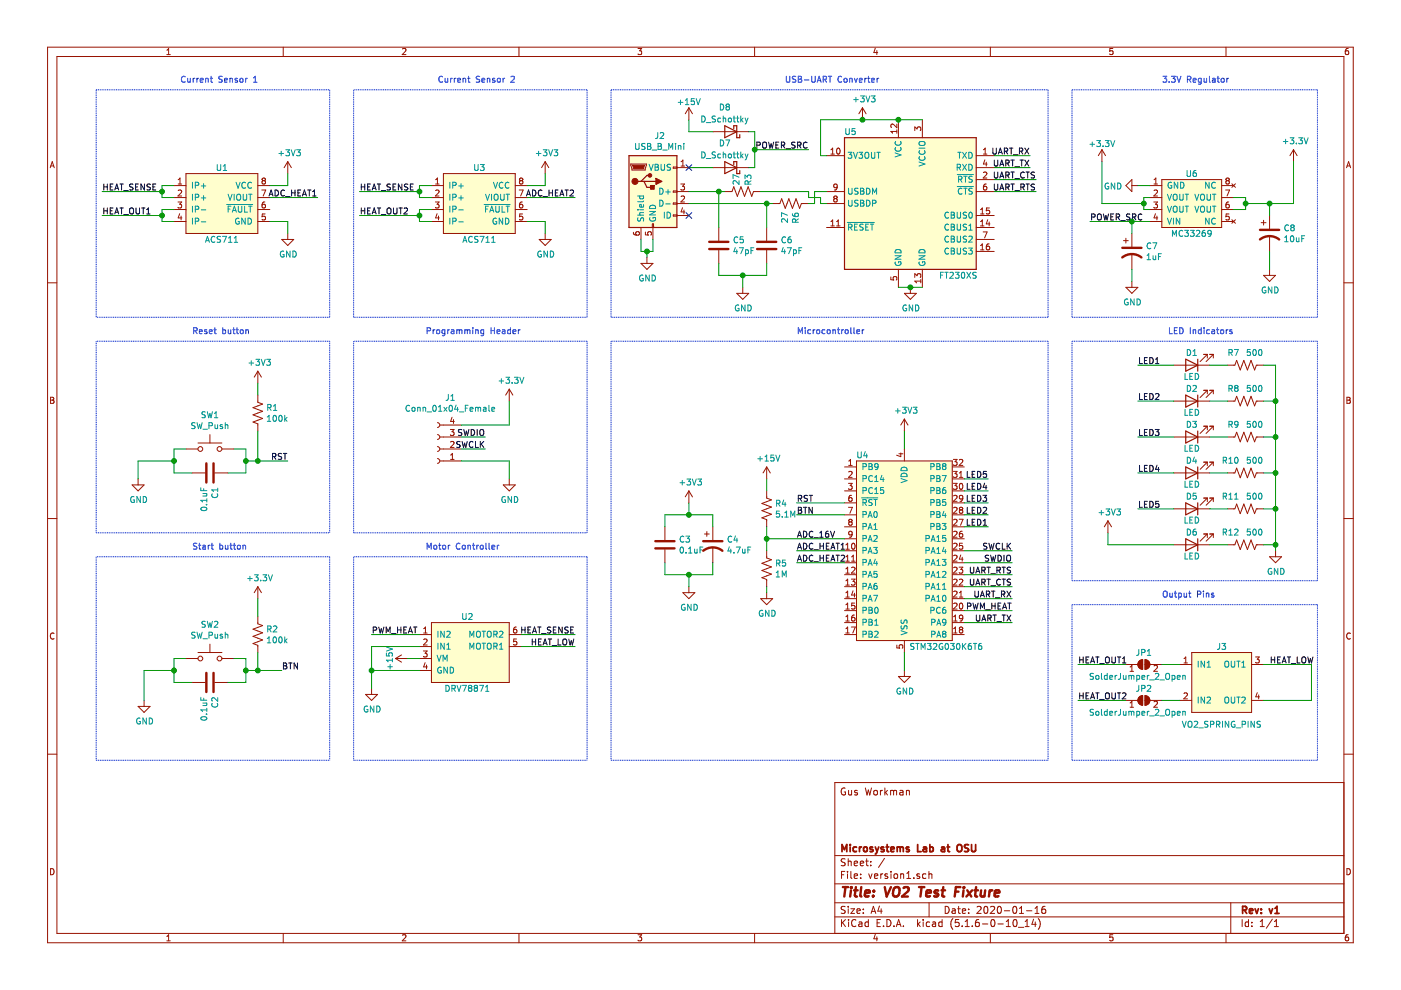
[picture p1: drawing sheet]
EESchema Schematic File Version 4
EELAYER 30 0
EELAYER END
$Descr A4 11693 8268
encoding utf-8
Sheet 1 1
Title "VO2 Test Fixture"
Date "2020-01-16"
Rev "v1"
Comp "Microsystems Lab at OSU"
Comment1 ""
Comment2 ""
Comment3 ""
Comment4 "Gus Workman"
$EndDescr
$Comp
L vo2_test_fixture:STM32G030K6T6 U4
U 1 1
P 7550 4600
F 0 "U4" H 7200 5400 50  0000 C CNN
F 1 "STM32G030K6T6" H 7900 3800 50  0000 C CNN
F 2 "Package_QFP:LQFP-32_7x7mm_P0.8mm" H 7550 4950 50  0001 C CNN
F 3 "" H 7550 4950 50  0001 C CNN
	1    7550 4600
	1    0    0    -1  
$EndComp
$Comp
L Device:C C3
U 1 1
P 5550 4550
F 0 "C3" H 5665 4596 50  0000 L CNN
F 1 "0.1uF" H 5665 4505 50  0000 L CNN
F 2 "Capacitor_SMD:C_0603_1608Metric_Pad1.05x0.95mm_HandSolder" H 5588 4400 50  0001 C CNN
F 3 "~" H 5550 4550 50  0001 C CNN
	1    5550 4550
	1    0    0    -1  
$EndComp
$Comp
L Device:CP1 C4
U 1 1
P 5950 4550
F 0 "C4" H 6065 4596 50  0000 L CNN
F 1 "4.7uF" H 6065 4505 50  0000 L CNN
F 2 "Capacitor_SMD:C_1206_3216Metric_Pad1.42x1.75mm_HandSolder" H 5950 4550 50  0001 C CNN
F 3 "~" H 5950 4550 50  0001 C CNN
	1    5950 4550
	1    0    0    -1  
$EndComp
Wire Wire Line
	5550 4400 5550 4300
Wire Wire Line
	5550 4800 5550 4700
$Comp
L power:+3V3 #PWR014
U 1 1
P 5750 4200
F 0 "#PWR014" H 5750 4050 50  0001 C CNN
F 1 "+3V3" H 5765 4373 50  0000 C CNN
F 2 "" H 5750 4200 50  0001 C CNN
F 3 "" H 5750 4200 50  0001 C CNN
	1    5750 4200
	1    0    0    -1  
$EndComp
$Comp
L power:GND #PWR015
U 1 1
P 5750 4900
F 0 "#PWR015" H 5750 4650 50  0001 C CNN
F 1 "GND" H 5755 4727 50  0000 C CNN
F 2 "" H 5750 4900 50  0001 C CNN
F 3 "" H 5750 4900 50  0001 C CNN
	1    5750 4900
	1    0    0    -1  
$EndComp
Wire Wire Line
	5550 4300 5750 4300
Wire Wire Line
	5950 4300 5950 4400
Wire Wire Line
	5950 4700 5950 4800
Wire Wire Line
	5750 4200 5750 4300
Connection ~ 5750 4300
Wire Wire Line
	5750 4300 5950 4300
Wire Wire Line
	5950 4800 5750 4800
Wire Wire Line
	5750 4900 5750 4800
Connection ~ 5750 4800
Wire Wire Line
	5750 4800 5550 4800
$Comp
L power:+3V3 #PWR020
U 1 1
P 7550 3600
F 0 "#PWR020" H 7550 3450 50  0001 C CNN
F 1 "+3V3" H 7565 3773 50  0000 C CNN
F 2 "" H 7550 3600 50  0001 C CNN
F 3 "" H 7550 3600 50  0001 C CNN
	1    7550 3600
	1    0    0    -1  
$EndComp
$Comp
L power:GND #PWR021
U 1 1
P 7550 5600
F 0 "#PWR021" H 7550 5350 50  0001 C CNN
F 1 "GND" H 7555 5427 50  0000 C CNN
F 2 "" H 7550 5600 50  0001 C CNN
F 3 "" H 7550 5600 50  0001 C CNN
	1    7550 5600
	1    0    0    -1  
$EndComp
Wire Wire Line
	7550 5450 7550 5600
Wire Wire Line
	7550 3600 7550 3750
Text Notes 9700 700  0    50   ~ 0
3.3V Regulator
Wire Notes Line
	8950 750  8950 2650
Wire Notes Line
	2950 750  2950 2650
Wire Notes Line
	2950 2650 4900 2650
Wire Notes Line
	4900 2650 4900 750 
Wire Notes Line
	4900 750  2950 750 
$Comp
L Switch:SW_Push SW1
U 1 1
P 1750 3750
F 0 "SW1" H 1750 4035 50  0000 C CNN
F 1 "SW_Push" H 1750 3944 50  0000 C CNN
F 2 "Button_Switch_THT:SW_PUSH_6mm" H 1750 3950 50  0001 C CNN
F 3 "~" H 1750 3950 50  0001 C CNN
	1    1750 3750
	1    0    0    -1  
$EndComp
$Comp
L Device:R_US R1
U 1 1
P 2150 3450
F 0 "R1" H 2218 3496 50  0000 L CNN
F 1 "100k" H 2218 3405 50  0000 L CNN
F 2 "Resistor_SMD:R_0603_1608Metric_Pad1.05x0.95mm_HandSolder" V 2190 3440 50  0001 C CNN
F 3 "~" H 2150 3450 50  0001 C CNN
	1    2150 3450
	1    0    0    -1  
$EndComp
$Comp
L power:GND #PWR01
U 1 1
P 1150 4000
F 0 "#PWR01" H 1150 3750 50  0001 C CNN
F 1 "GND" H 1155 3827 50  0000 C CNN
F 2 "" H 1150 4000 50  0001 C CNN
F 3 "" H 1150 4000 50  0001 C CNN
	1    1150 4000
	1    0    0    -1  
$EndComp
Wire Wire Line
	1150 4000 1150 3850
Text Label 6650 4200 0    50   ~ 0
RST
Wire Notes Line
	800  4450 2750 4450
Wire Notes Line
	2750 2850 800  2850
Text Notes 1600 2800 0    50   ~ 0
Reset button
$Comp
L Device:C C1
U 1 1
P 1750 3950
F 0 "C1" H 1865 3996 50  0000 L CNN
F 1 "0.1uF" H 1865 3905 50  0000 L CNN
F 2 "Capacitor_SMD:C_0603_1608Metric_Pad1.05x0.95mm_HandSolder" H 1788 3800 50  0001 C CNN
F 3 "~" H 1750 3950 50  0001 C CNN
	1    1750 3950
	0    1    1    0   
$EndComp
Text Label 2400 3850 2    50   ~ 0
RST
Wire Notes Line
	2950 2850 2950 4450
Wire Notes Line
	2950 4450 4900 4450
Wire Notes Line
	4900 4450 4900 2850
Wire Notes Line
	4900 2850 2950 2850
Wire Notes Line
	800  2850 800  4450
Wire Notes Line
	2750 2850 2750 4450
$Comp
L Switch:SW_Push SW2
U 1 1
P 1750 5500
F 0 "SW2" H 1750 5785 50  0000 C CNN
F 1 "SW_Push" H 1750 5694 50  0000 C CNN
F 2 "Button_Switch_THT:SW_PUSH_6mm" H 1750 5700 50  0001 C CNN
F 3 "~" H 1750 5700 50  0001 C CNN
	1    1750 5500
	1    0    0    -1  
$EndComp
$Comp
L Device:R_US R2
U 1 1
P 2150 5300
F 0 "R2" H 2218 5346 50  0000 L CNN
F 1 "100k" H 2218 5255 50  0000 L CNN
F 2 "Resistor_SMD:R_0603_1608Metric_Pad1.05x0.95mm_HandSolder" V 2190 5290 50  0001 C CNN
F 3 "~" H 2150 5300 50  0001 C CNN
	1    2150 5300
	1    0    0    -1  
$EndComp
$Comp
L power:+3.3V #PWR04
U 1 1
P 2150 5000
F 0 "#PWR04" H 2150 4850 50  0001 C CNN
F 1 "+3.3V" H 2165 5173 50  0000 C CNN
F 2 "" H 2150 5000 50  0001 C CNN
F 3 "" H 2150 5000 50  0001 C CNN
	1    2150 5000
	1    0    0    -1  
$EndComp
$Comp
L power:GND #PWR02
U 1 1
P 1200 5850
F 0 "#PWR02" H 1200 5600 50  0001 C CNN
F 1 "GND" H 1205 5677 50  0000 C CNN
F 2 "" H 1200 5850 50  0001 C CNN
F 3 "" H 1200 5850 50  0001 C CNN
	1    1200 5850
	1    0    0    -1  
$EndComp
Wire Notes Line
	2750 4650 800  4650
Text Notes 1600 4600 0    50   ~ 0
Start button
$Comp
L Device:C C2
U 1 1
P 1750 5700
F 0 "C2" H 1865 5746 50  0000 L CNN
F 1 "0.1uF" H 1865 5655 50  0000 L CNN
F 2 "Capacitor_SMD:C_0603_1608Metric_Pad1.05x0.95mm_HandSolder" H 1788 5550 50  0001 C CNN
F 3 "~" H 1750 5700 50  0001 C CNN
	1    1750 5700
	0    1    1    0   
$EndComp
Text Label 2350 5600 0    50   ~ 0
BTN
Text Label 6650 4300 0    50   ~ 0
BTN
Text Label 8450 5000 2    50   ~ 0
UART_RX
Text Label 8450 5200 2    50   ~ 0
UART_TX
Text Label 8450 5100 2    50   ~ 0
PWM_HEAT
$Comp
L Interface_USB:FT230XS U5
U 1 1
P 7600 1700
F 0 "U5" H 7100 2300 50  0000 C CNN
F 1 "FT230XS" H 8000 1100 50  0000 C CNN
F 2 "Package_SO:SSOP-16_3.9x4.9mm_P0.635mm" H 8600 1100 50  0001 C CNN
F 3 "https://www.ftdichip.com/Support/Documents/DataSheets/ICs/DS_FT230X.pdf" H 7600 1700 50  0001 C CNN
	1    7600 1700
	1    0    0    -1  
$EndComp
Text Label 8600 1300 2    50   ~ 0
UART_RX
Text Label 8600 1400 2    50   ~ 0
UART_TX
Wire Wire Line
	8300 1400 8600 1400
Wire Wire Line
	8300 1300 8600 1300
$Comp
L Connector:USB_B_Mini J2
U 1 1
P 5450 1600
F 0 "J2" H 5507 2067 50  0000 C CNN
F 1 "USB_B_Mini" H 5507 1976 50  0000 C CNN
F 2 "Connector_USB:USB_Mini-B_Wuerth_65100516121_Horizontal" H 5600 1550 50  0001 C CNN
F 3 "~" H 5600 1550 50  0001 C CNN
	1    5450 1600
	1    0    0    -1  
$EndComp
$Comp
L power:GND #PWR022
U 1 1
P 7600 2400
F 0 "#PWR022" H 7600 2150 50  0001 C CNN
F 1 "GND" H 7605 2227 50  0000 C CNN
F 2 "" H 7600 2400 50  0001 C CNN
F 3 "" H 7600 2400 50  0001 C CNN
	1    7600 2400
	1    0    0    -1  
$EndComp
$Comp
L power:GND #PWR013
U 1 1
P 5400 2150
F 0 "#PWR013" H 5400 1900 50  0001 C CNN
F 1 "GND" H 5405 1977 50  0000 C CNN
F 2 "" H 5400 2150 50  0001 C CNN
F 3 "" H 5400 2150 50  0001 C CNN
	1    5400 2150
	1    0    0    -1  
$EndComp
Wire Wire Line
	5350 2000 5350 2100
Wire Wire Line
	5350 2100 5400 2100
Wire Wire Line
	5400 2100 5400 2150
Wire Wire Line
	5450 2000 5450 2100
Wire Wire Line
	5450 2100 5400 2100
Connection ~ 5400 2100
NoConn ~ 5750 1400
NoConn ~ 5750 1800
$Comp
L Device:R_US R3
U 1 1
P 6200 1600
F 0 "R3" H 6050 1650 50  0000 L CNN
F 1 "27" H 6050 1550 50  0000 L CNN
F 2 "Resistor_SMD:R_0603_1608Metric_Pad1.05x0.95mm_HandSolder" V 6240 1590 50  0001 C CNN
F 3 "~" H 6200 1600 50  0001 C CNN
	1    6200 1600
	0    1    1    0   
$EndComp
$Comp
L Device:R_US R6
U 1 1
P 6600 1700
F 0 "R6" H 6668 1746 50  0000 L CNN
F 1 "27" H 6668 1655 50  0000 L CNN
F 2 "Resistor_SMD:R_0603_1608Metric_Pad1.05x0.95mm_HandSolder" V 6640 1690 50  0001 C CNN
F 3 "~" H 6600 1700 50  0001 C CNN
	1    6600 1700
	0    1    1    0   
$EndComp
Wire Wire Line
	6000 2200 6000 2300
Wire Wire Line
	6000 2300 6200 2300
Wire Wire Line
	6400 2300 6400 2200
Wire Wire Line
	5750 1600 6000 1600
Connection ~ 6000 1600
Wire Wire Line
	6000 1600 6050 1600
Wire Wire Line
	6400 1700 6450 1700
Wire Wire Line
	6400 1700 5750 1700
Connection ~ 6400 1700
Wire Wire Line
	6750 1700 6800 1700
Wire Wire Line
	6800 1700 6800 1600
Wire Wire Line
	6800 1600 6900 1600
Wire Wire Line
	6850 1650 6850 1700
Wire Wire Line
	6850 1700 6900 1700
Wire Wire Line
	6750 1600 6750 1650
Wire Wire Line
	6750 1650 6850 1650
Wire Wire Line
	6350 1600 6750 1600
Wire Wire Line
	6200 2300 6200 2400
Connection ~ 6200 2300
Wire Wire Line
	6200 2300 6400 2300
$Comp
L power:GND #PWR016
U 1 1
P 6200 2400
F 0 "#PWR016" H 6200 2150 50  0001 C CNN
F 1 "GND" H 6205 2227 50  0000 C CNN
F 2 "" H 6200 2400 50  0001 C CNN
F 3 "" H 6200 2400 50  0001 C CNN
	1    6200 2400
	1    0    0    -1  
$EndComp
$Comp
L power:+3V3 #PWR019
U 1 1
P 7200 1000
F 0 "#PWR019" H 7200 850 50  0001 C CNN
F 1 "+3V3" H 7215 1173 50  0000 C CNN
F 2 "" H 7200 1000 50  0001 C CNN
F 3 "" H 7200 1000 50  0001 C CNN
	1    7200 1000
	1    0    0    -1  
$EndComp
Wire Notes Line
	5100 750  8750 750 
Wire Notes Line
	8750 750  8750 2650
Wire Notes Line
	8750 2650 5100 2650
Wire Notes Line
	5100 2650 5100 750 
Wire Wire Line
	7700 1000 7500 1000
Wire Wire Line
	7500 1000 7200 1000
Wire Wire Line
	6850 1000 6850 1300
Connection ~ 7500 1000
Wire Wire Line
	6850 1300 6900 1300
Connection ~ 7200 1000
Wire Wire Line
	7200 1000 6850 1000
Wire Wire Line
	7500 2400 7600 2400
Wire Wire Line
	7600 2400 7700 2400
Connection ~ 7600 2400
Text Notes 6550 700  0    50   ~ 0
USB-UART Converter
Text Notes 3550 4600 0    50   ~ 0
Motor Controller
Wire Wire Line
	1450 1550 1350 1550
Wire Wire Line
	1350 1650 1450 1650
Wire Wire Line
	1450 1750 1350 1750
Wire Wire Line
	1350 1850 1450 1850
Text Label 850  1600 0    50   ~ 0
HEAT_SENSE
Text Label 850  1800 0    50   ~ 0
HEAT_OUT1
Text Label 2650 1650 2    50   ~ 0
ADC_HEAT1
Wire Wire Line
	8050 5100 8450 5100
Wire Wire Line
	8050 5200 8450 5200
Wire Wire Line
	8050 5000 8450 5000
Wire Notes Line
	8750 2850 5100 2850
Text Notes 6650 2800 0    50   ~ 0
Microcontroller
$Comp
L Device:R_US R5
U 1 1
P 6400 4750
F 0 "R5" H 6468 4796 50  0000 L CNN
F 1 "1M" H 6468 4705 50  0000 L CNN
F 2 "Resistor_SMD:R_0603_1608Metric_Pad1.05x0.95mm_HandSolder" V 6440 4740 50  0001 C CNN
F 3 "~" H 6400 4750 50  0001 C CNN
	1    6400 4750
	1    0    0    -1  
$EndComp
$Comp
L Device:R_US R4
U 1 1
P 6400 4250
F 0 "R4" H 6468 4296 50  0000 L CNN
F 1 "5.1M" H 6468 4205 50  0000 L CNN
F 2 "Resistor_SMD:R_0603_1608Metric_Pad1.05x0.95mm_HandSolder" V 6440 4240 50  0001 C CNN
F 3 "~" H 6400 4250 50  0001 C CNN
	1    6400 4250
	1    0    0    -1  
$EndComp
Wire Wire Line
	6400 4950 6400 4900
Wire Wire Line
	6400 4000 6400 4100
Text Label 6650 4500 0    50   ~ 0
ADC_16V
Text Label 6650 4600 0    50   ~ 0
ADC_HEAT1
Text Notes 3550 2800 0    50   ~ 0
Programming Header
Wire Notes Line
	800  750  800  2650
$Comp
L Device:R_US R7
U 1 1
P 10400 3050
F 0 "R7" V 10500 3100 50  0000 L CNN
F 1 "500" V 10500 2900 50  0000 L CNN
F 2 "Resistor_SMD:R_0603_1608Metric_Pad1.05x0.95mm_HandSolder" V 10440 3040 50  0001 C CNN
F 3 "~" H 10400 3050 50  0001 C CNN
	1    10400 3050
	0    -1   -1   0   
$EndComp
$Comp
L Device:R_US R11
U 1 1
P 10400 4250
F 0 "R11" V 10500 4300 50  0000 L CNN
F 1 "500" V 10500 4100 50  0000 L CNN
F 2 "Resistor_SMD:R_0603_1608Metric_Pad1.05x0.95mm_HandSolder" V 10440 4240 50  0001 C CNN
F 3 "~" H 10400 4250 50  0001 C CNN
	1    10400 4250
	0    -1   -1   0   
$EndComp
$Comp
L Device:R_US R8
U 1 1
P 10400 3350
F 0 "R8" V 10500 3400 50  0000 L CNN
F 1 "500" V 10500 3200 50  0000 L CNN
F 2 "Resistor_SMD:R_0603_1608Metric_Pad1.05x0.95mm_HandSolder" V 10440 3340 50  0001 C CNN
F 3 "~" H 10400 3350 50  0001 C CNN
	1    10400 3350
	0    -1   -1   0   
$EndComp
$Comp
L Device:R_US R9
U 1 1
P 10400 3650
F 0 "R9" V 10500 3700 50  0000 L CNN
F 1 "500" V 10500 3500 50  0000 L CNN
F 2 "Resistor_SMD:R_0603_1608Metric_Pad1.05x0.95mm_HandSolder" V 10440 3640 50  0001 C CNN
F 3 "~" H 10400 3650 50  0001 C CNN
	1    10400 3650
	0    -1   -1   0   
$EndComp
$Comp
L Device:R_US R10
U 1 1
P 10400 3950
F 0 "R10" V 10500 4000 50  0000 L CNN
F 1 "500" V 10500 3800 50  0000 L CNN
F 2 "Resistor_SMD:R_0603_1608Metric_Pad1.05x0.95mm_HandSolder" V 10440 3940 50  0001 C CNN
F 3 "~" H 10400 3950 50  0001 C CNN
	1    10400 3950
	0    -1   -1   0   
$EndComp
$Comp
L Device:LED D5
U 1 1
P 9950 4250
F 0 "D5" H 9950 4150 50  0000 C CNN
F 1 "LED" H 9950 4350 50  0000 C CNN
F 2 "LED_SMD:LED_0603_1608Metric_Pad1.05x0.95mm_HandSolder" H 9950 4250 50  0001 C CNN
F 3 "~" H 9950 4250 50  0001 C CNN
	1    9950 4250
	-1   0    0    1   
$EndComp
$Comp
L Device:LED D4
U 1 1
P 9950 3950
F 0 "D4" H 9950 3850 50  0000 C CNN
F 1 "LED" H 9950 4050 50  0000 C CNN
F 2 "LED_SMD:LED_0603_1608Metric_Pad1.05x0.95mm_HandSolder" H 9950 3950 50  0001 C CNN
F 3 "~" H 9950 3950 50  0001 C CNN
	1    9950 3950
	-1   0    0    1   
$EndComp
$Comp
L Device:LED D3
U 1 1
P 9950 3650
F 0 "D3" H 9950 3550 50  0000 C CNN
F 1 "LED" H 9950 3750 50  0000 C CNN
F 2 "LED_SMD:LED_0603_1608Metric_Pad1.05x0.95mm_HandSolder" H 9950 3650 50  0001 C CNN
F 3 "~" H 9950 3650 50  0001 C CNN
	1    9950 3650
	-1   0    0    1   
$EndComp
$Comp
L Device:LED D2
U 1 1
P 9950 3350
F 0 "D2" H 9950 3250 50  0000 C CNN
F 1 "LED" H 9950 3450 50  0000 C CNN
F 2 "LED_SMD:LED_0603_1608Metric_Pad1.05x0.95mm_HandSolder" H 9950 3350 50  0001 C CNN
F 3 "~" H 9950 3350 50  0001 C CNN
	1    9950 3350
	-1   0    0    1   
$EndComp
$Comp
L Device:LED D1
U 1 1
P 9950 3050
F 0 "D1" H 9950 2950 50  0000 C CNN
F 1 "LED" H 9950 3150 50  0000 C CNN
F 2 "LED_SMD:LED_0603_1608Metric_Pad1.05x0.95mm_HandSolder" H 9950 3050 50  0001 C CNN
F 3 "~" H 9950 3050 50  0001 C CNN
	1    9950 3050
	-1   0    0    1   
$EndComp
Wire Wire Line
	10100 3050 10250 3050
Wire Wire Line
	10250 3350 10100 3350
Wire Wire Line
	10100 3650 10250 3650
Wire Wire Line
	10250 3950 10100 3950
Wire Wire Line
	10100 4250 10250 4250
Wire Wire Line
	10550 3050 10650 3050
Wire Wire Line
	10650 3350 10550 3350
Wire Wire Line
	10650 3650 10550 3650
Wire Wire Line
	10650 3950 10550 3950
Wire Wire Line
	10650 4250 10550 4250
Text Label 9500 3050 0    50   ~ 0
LED1
Text Label 9500 3350 0    50   ~ 0
LED2
Text Label 9500 3650 0    50   ~ 0
LED3
Text Label 9500 3950 0    50   ~ 0
LED4
Text Label 9500 4250 0    50   ~ 0
LED5
Wire Wire Line
	10550 4550 10650 4550
Wire Wire Line
	10100 4550 10250 4550
$Comp
L Device:LED D6
U 1 1
P 9950 4550
F 0 "D6" H 9950 4450 50  0000 C CNN
F 1 "LED" H 9950 4650 50  0000 C CNN
F 2 "LED_SMD:LED_0603_1608Metric_Pad1.05x0.95mm_HandSolder" H 9950 4550 50  0001 C CNN
F 3 "~" H 9950 4550 50  0001 C CNN
	1    9950 4550
	-1   0    0    1   
$EndComp
$Comp
L Device:R_US R12
U 1 1
P 10400 4550
F 0 "R12" V 10500 4600 50  0000 L CNN
F 1 "500" V 10500 4400 50  0000 L CNN
F 2 "Resistor_SMD:R_0603_1608Metric_Pad1.05x0.95mm_HandSolder" V 10440 4540 50  0001 C CNN
F 3 "~" H 10400 4550 50  0001 C CNN
	1    10400 4550
	0    -1   -1   0   
$EndComp
$Comp
L power:GND #PWR029
U 1 1
P 10650 4600
F 0 "#PWR029" H 10650 4350 50  0001 C CNN
F 1 "GND" H 10655 4427 50  0000 C CNN
F 2 "" H 10650 4600 50  0001 C CNN
F 3 "" H 10650 4600 50  0001 C CNN
	1    10650 4600
	1    0    0    -1  
$EndComp
$Comp
L power:+3V3 #PWR025
U 1 1
P 9250 4450
F 0 "#PWR025" H 9250 4300 50  0001 C CNN
F 1 "+3V3" H 9265 4623 50  0000 C CNN
F 2 "" H 9250 4450 50  0001 C CNN
F 3 "" H 9250 4450 50  0001 C CNN
	1    9250 4450
	1    0    0    -1  
$EndComp
Wire Wire Line
	9500 3050 9800 3050
Wire Wire Line
	9500 3350 9800 3350
Wire Wire Line
	9500 3650 9800 3650
Wire Wire Line
	9500 3950 9800 3950
Wire Wire Line
	9500 4250 9800 4250
Wire Notes Line
	8950 4850 11000 4850
Wire Notes Line
	11000 2850 8950 2850
Text Notes 9750 2800 0    50   ~ 0
LED Indicators
Wire Notes Line
	8950 5050 11000 5050
Text Notes 9700 5000 0    50   ~ 0
Output Pins
Wire Notes Line
	800  6350 2750 6350
Wire Notes Line
	800  4650 800  6350
Wire Notes Line
	2750 4650 2750 6350
Wire Notes Line
	2950 6350 4900 6350
Wire Notes Line
	2950 4650 2950 6350
Wire Notes Line
	4900 4650 4900 6350
Wire Notes Line
	5100 6350 8750 6350
Wire Notes Line
	5100 2850 5100 6350
Wire Notes Line
	8750 2850 8750 6350
Wire Notes Line
	8950 6350 11000 6350
Wire Wire Line
	8050 4400 8250 4400
Wire Wire Line
	8050 4300 8250 4300
Wire Wire Line
	8050 4200 8250 4200
Wire Wire Line
	8050 4100 8250 4100
Wire Wire Line
	8050 4000 8250 4000
Text Label 8250 4400 2    50   ~ 0
LED1
Text Label 8250 4300 2    50   ~ 0
LED2
Text Label 8250 4200 2    50   ~ 0
LED3
Text Label 8250 4100 2    50   ~ 0
LED4
Text Label 8250 4000 2    50   ~ 0
LED5
Text Notes 1500 700  0    50   ~ 0
Current Sensor 1
$Comp
L vo2_test_fixture:MC33269 U6
U 1 1
P 9950 1700
F 0 "U6" H 9950 1950 50  0000 C CNN
F 1 "MC33269" H 9950 1450 50  0000 C CNN
F 2 "Package_SO:SOIC-8_3.9x4.9mm_P1.27mm" H 9850 1600 50  0001 C CNN
F 3 "" H 9850 1600 50  0001 C CNN
	1    9950 1700
	1    0    0    -1  
$EndComp
$Comp
L power:+3.3V #PWR030
U 1 1
P 10800 1350
F 0 "#PWR030" H 10800 1200 50  0001 C CNN
F 1 "+3.3V" H 10815 1523 50  0000 C CNN
F 2 "" H 10800 1350 50  0001 C CNN
F 3 "" H 10800 1350 50  0001 C CNN
	1    10800 1350
	1    0    0    -1  
$EndComp
$Comp
L power:+3.3V #PWR024
U 1 1
P 9200 1350
F 0 "#PWR024" H 9200 1200 50  0001 C CNN
F 1 "+3.3V" H 9200 1500 50  0000 C CNN
F 2 "" H 9200 1350 50  0001 C CNN
F 3 "" H 9200 1350 50  0001 C CNN
	1    9200 1350
	1    0    0    -1  
$EndComp
$Comp
L power:GND #PWR027
U 1 1
P 9500 1550
F 0 "#PWR027" H 9500 1300 50  0001 C CNN
F 1 "GND" V 9505 1422 50  0000 R CNN
F 2 "" H 9500 1550 50  0001 C CNN
F 3 "" H 9500 1550 50  0001 C CNN
	1    9500 1550
	0    1    1    0   
$EndComp
Wire Wire Line
	10300 1650 10400 1650
Wire Wire Line
	10400 1650 10400 1700
Wire Wire Line
	10400 1750 10300 1750
Wire Wire Line
	10400 1700 10600 1700
Wire Wire Line
	10800 1700 10800 1350
Connection ~ 10400 1700
Wire Wire Line
	10400 1700 10400 1750
Wire Wire Line
	9500 1550 9600 1550
Wire Wire Line
	9200 1350 9200 1700
Wire Wire Line
	9200 1700 9550 1700
Wire Wire Line
	9550 1700 9550 1650
Wire Wire Line
	9550 1650 9600 1650
Wire Wire Line
	9600 1750 9550 1750
Wire Wire Line
	9550 1750 9550 1700
Connection ~ 9550 1700
Wire Wire Line
	9100 1850 9450 1850
$Comp
L Device:CP1 C8
U 1 1
P 10600 1950
F 0 "C8" H 10715 1996 50  0000 L CNN
F 1 "10uF" H 10715 1905 50  0000 L CNN
F 2 "Capacitor_SMD:C_1206_3216Metric_Pad1.42x1.75mm_HandSolder" H 10600 1950 50  0001 C CNN
F 3 "~" H 10600 1950 50  0001 C CNN
	1    10600 1950
	1    0    0    -1  
$EndComp
Wire Wire Line
	10600 1700 10600 1800
Connection ~ 10600 1700
Wire Wire Line
	10600 1700 10800 1700
Wire Wire Line
	10600 2100 10600 2250
$Comp
L power:GND #PWR028
U 1 1
P 10600 2250
F 0 "#PWR028" H 10600 2000 50  0001 C CNN
F 1 "GND" H 10605 2077 50  0000 C CNN
F 2 "" H 10600 2250 50  0001 C CNN
F 3 "" H 10600 2250 50  0001 C CNN
	1    10600 2250
	1    0    0    -1  
$EndComp
$Comp
L Device:CP1 C7
U 1 1
P 9450 2100
F 0 "C7" H 9565 2146 50  0000 L CNN
F 1 "1uF" H 9565 2055 50  0000 L CNN
F 2 "Capacitor_SMD:C_0603_1608Metric_Pad1.05x0.95mm_HandSolder" H 9450 2100 50  0001 C CNN
F 3 "~" H 9450 2100 50  0001 C CNN
	1    9450 2100
	1    0    0    -1  
$EndComp
Wire Wire Line
	9450 1950 9450 1850
Connection ~ 9450 1850
Wire Wire Line
	9450 1850 9600 1850
$Comp
L power:GND #PWR026
U 1 1
P 9450 2350
F 0 "#PWR026" H 9450 2100 50  0001 C CNN
F 1 "GND" H 9455 2177 50  0000 C CNN
F 2 "" H 9450 2350 50  0001 C CNN
F 3 "" H 9450 2350 50  0001 C CNN
	1    9450 2350
	1    0    0    -1  
$EndComp
Wire Wire Line
	9450 2350 9450 2250
Wire Wire Line
	3600 1550 3500 1550
Wire Wire Line
	3500 1650 3600 1650
Wire Wire Line
	3600 1750 3500 1750
Wire Wire Line
	3500 1850 3600 1850
Text Label 3000 1600 0    50   ~ 0
HEAT_SENSE
Text Label 3000 1800 0    50   ~ 0
HEAT_OUT2
Text Notes 3650 700  0    50   ~ 0
Current Sensor 2
Wire Notes Line
	800  750  2750 750 
Wire Notes Line
	2750 750  2750 2650
Wire Notes Line
	2750 2650 800  2650
Wire Notes Line
	11000 750  11000 2650
Wire Notes Line
	8950 2650 11000 2650
Wire Notes Line
	8950 750  11000 750 
Wire Wire Line
	6650 4200 7050 4200
Wire Wire Line
	6650 4300 7050 4300
Wire Wire Line
	6650 4600 7050 4600
Wire Wire Line
	6650 4700 7050 4700
Text Label 6650 4700 0    50   ~ 0
ADC_HEAT2
Wire Wire Line
	1350 1550 1350 1600
Wire Wire Line
	1350 1750 1350 1800
Connection ~ 1350 1600
Wire Wire Line
	1350 1600 1350 1650
Connection ~ 1350 1800
Wire Wire Line
	1350 1800 1350 1850
Wire Wire Line
	3500 1550 3500 1600
Wire Wire Line
	3500 1750 3500 1800
Connection ~ 3500 1600
Wire Wire Line
	3500 1600 3500 1650
Connection ~ 3500 1800
Wire Wire Line
	3500 1800 3500 1850
Text Label 8450 4700 2    50   ~ 0
SWDIO
Text Label 8450 4600 2    50   ~ 0
SWCLK
$Comp
L Connector:Conn_01x04_Female J1
U 1 1
P 3650 3750
F 0 "J1" H 3542 3325 50  0000 C CNN
F 1 "Conn_01x04_Female" H 3542 3416 50  0000 C CNN
F 2 "Connector_PinSocket_2.54mm:PinSocket_1x04_P2.54mm_Vertical" H 3650 3750 50  0001 C CNN
F 3 "~" H 3650 3750 50  0001 C CNN
	1    3650 3750
	-1   0    0    1   
$EndComp
Wire Wire Line
	3850 3650 4050 3650
Wire Wire Line
	3850 3750 4050 3750
$Comp
L power:GND #PWR010
U 1 1
P 4250 4000
F 0 "#PWR010" H 4250 3750 50  0001 C CNN
F 1 "GND" H 4255 3827 50  0000 C CNN
F 2 "" H 4250 4000 50  0001 C CNN
F 3 "" H 4250 4000 50  0001 C CNN
	1    4250 4000
	1    0    0    -1  
$EndComp
$Comp
L power:+3.3V #PWR09
U 1 1
P 4250 3350
F 0 "#PWR09" H 4250 3200 50  0001 C CNN
F 1 "+3.3V" H 4265 3523 50  0000 C CNN
F 2 "" H 4250 3350 50  0001 C CNN
F 3 "" H 4250 3350 50  0001 C CNN
	1    4250 3350
	1    0    0    -1  
$EndComp
Wire Wire Line
	3850 3550 4250 3550
Text Label 4050 3650 2    50   ~ 0
SWDIO
Text Label 4050 3750 2    50   ~ 0
SWCLK
$Comp
L power:GND #PWR018
U 1 1
P 6400 4950
F 0 "#PWR018" H 6400 4700 50  0001 C CNN
F 1 "GND" H 6405 4777 50  0000 C CNN
F 2 "" H 6400 4950 50  0001 C CNN
F 3 "" H 6400 4950 50  0001 C CNN
	1    6400 4950
	1    0    0    -1  
$EndComp
Wire Wire Line
	6400 4400 6400 4500
Connection ~ 6400 4500
Wire Wire Line
	6400 4500 6400 4600
Wire Wire Line
	6400 4500 7050 4500
$Comp
L power:+15V #PWR017
U 1 1
P 6400 4000
F 0 "#PWR017" H 6400 3850 50  0001 C CNN
F 1 "+15V" H 6415 4173 50  0000 C CNN
F 2 "" H 6400 4000 50  0001 C CNN
F 3 "" H 6400 4000 50  0001 C CNN
	1    6400 4000
	1    0    0    -1  
$EndComp
Wire Wire Line
	1550 3750 1450 3750
Wire Wire Line
	1450 3750 1450 3850
Wire Wire Line
	1450 3950 1600 3950
Wire Wire Line
	1150 3850 1450 3850
Connection ~ 1450 3850
Wire Wire Line
	1450 3850 1450 3950
Wire Wire Line
	1950 3750 2050 3750
Wire Wire Line
	2050 3750 2050 3850
Wire Wire Line
	2050 3950 1900 3950
Wire Wire Line
	2050 3850 2150 3850
Connection ~ 2050 3850
Wire Wire Line
	2050 3850 2050 3950
Wire Wire Line
	2150 3600 2150 3850
Connection ~ 2150 3850
Wire Wire Line
	2150 3850 2400 3850
Wire Wire Line
	2150 3200 2150 3300
$Comp
L power:+3V3 #PWR03
U 1 1
P 2150 3200
F 0 "#PWR03" H 2150 3050 50  0001 C CNN
F 1 "+3V3" H 2165 3373 50  0000 C CNN
F 2 "" H 2150 3200 50  0001 C CNN
F 3 "" H 2150 3200 50  0001 C CNN
	1    2150 3200
	1    0    0    -1  
$EndComp
Wire Wire Line
	8050 4900 8450 4900
Text Label 8450 4900 2    50   ~ 0
UART_CTS
Wire Wire Line
	8050 4800 8450 4800
Text Label 8450 4800 2    50   ~ 0
UART_RTS
Wire Wire Line
	8300 1600 8650 1600
Wire Wire Line
	8300 1500 8650 1500
Text Label 8650 1500 2    50   ~ 0
UART_CTS
Text Label 8650 1600 2    50   ~ 0
UART_RTS
Wire Wire Line
	8050 4600 8450 4600
Wire Wire Line
	8050 4700 8450 4700
Wire Wire Line
	1550 5500 1450 5500
Wire Wire Line
	1450 5500 1450 5600
Wire Wire Line
	1450 5700 1600 5700
Wire Wire Line
	1950 5500 2050 5500
Wire Wire Line
	2050 5500 2050 5600
Wire Wire Line
	2050 5700 1900 5700
Wire Wire Line
	2050 5600 2150 5600
Connection ~ 2050 5600
Wire Wire Line
	2050 5600 2050 5700
Wire Wire Line
	2150 5450 2150 5600
Connection ~ 2150 5600
Wire Wire Line
	2150 5600 2350 5600
Wire Wire Line
	1200 5600 1450 5600
Wire Wire Line
	1200 5600 1200 5850
Connection ~ 1450 5600
Wire Wire Line
	1450 5600 1450 5700
Wire Wire Line
	2150 5000 2150 5150
$Comp
L vo2_test_fixture:ACS711 U1
U 1 1
P 1850 1700
F 0 "U1" H 1850 2000 50  0000 C CNN
F 1 "ACS711" H 1850 1400 50  0000 C CNN
F 2 "Package_SO:SOIC-8_3.9x4.9mm_P1.27mm" H 1850 1700 50  0001 C CNN
F 3 "" H 1850 1700 50  0001 C CNN
	1    1850 1700
	1    0    0    -1  
$EndComp
$Comp
L power:+3V3 #PWR05
U 1 1
P 2400 1450
F 0 "#PWR05" H 2400 1300 50  0001 C CNN
F 1 "+3V3" H 2415 1623 50  0000 C CNN
F 2 "" H 2400 1450 50  0001 C CNN
F 3 "" H 2400 1450 50  0001 C CNN
	1    2400 1450
	1    0    0    -1  
$EndComp
$Comp
L power:GND #PWR06
U 1 1
P 2400 1950
F 0 "#PWR06" H 2400 1700 50  0001 C CNN
F 1 "GND" H 2405 1777 50  0000 C CNN
F 2 "" H 2400 1950 50  0001 C CNN
F 3 "" H 2400 1950 50  0001 C CNN
	1    2400 1950
	1    0    0    -1  
$EndComp
Wire Wire Line
	2250 1850 2400 1850
Wire Wire Line
	2400 1850 2400 1950
Wire Wire Line
	2250 1550 2400 1550
Wire Wire Line
	2400 1550 2400 1450
$Comp
L vo2_test_fixture:ACS711 U3
U 1 1
P 4000 1700
F 0 "U3" H 4000 2000 50  0000 C CNN
F 1 "ACS711" H 4000 1400 50  0000 C CNN
F 2 "Package_SO:SOIC-8_3.9x4.9mm_P1.27mm" H 4000 1700 50  0001 C CNN
F 3 "" H 4000 1700 50  0001 C CNN
	1    4000 1700
	1    0    0    -1  
$EndComp
Text Label 4800 1650 2    50   ~ 0
ADC_HEAT2
$Comp
L power:+3V3 #PWR011
U 1 1
P 4550 1450
F 0 "#PWR011" H 4550 1300 50  0001 C CNN
F 1 "+3V3" H 4565 1623 50  0000 C CNN
F 2 "" H 4550 1450 50  0001 C CNN
F 3 "" H 4550 1450 50  0001 C CNN
	1    4550 1450
	1    0    0    -1  
$EndComp
$Comp
L power:GND #PWR012
U 1 1
P 4550 1950
F 0 "#PWR012" H 4550 1700 50  0001 C CNN
F 1 "GND" H 4555 1777 50  0000 C CNN
F 2 "" H 4550 1950 50  0001 C CNN
F 3 "" H 4550 1950 50  0001 C CNN
	1    4550 1950
	1    0    0    -1  
$EndComp
Wire Wire Line
	4400 1850 4550 1850
Wire Wire Line
	4550 1850 4550 1950
Wire Wire Line
	4400 1550 4550 1550
Wire Wire Line
	4550 1550 4550 1450
Wire Notes Line
	4900 4650 2950 4650
Wire Wire Line
	4400 1650 4800 1650
Wire Wire Line
	2250 1650 2650 1650
Connection ~ 10650 4250
Wire Wire Line
	10650 4250 10650 4550
Connection ~ 10650 3950
Wire Wire Line
	10650 3950 10650 4250
Connection ~ 10650 3650
Wire Wire Line
	10650 3650 10650 3950
Connection ~ 10650 3350
Wire Wire Line
	10650 3350 10650 3650
Wire Wire Line
	10650 4600 10650 4550
Connection ~ 10650 4550
Wire Wire Line
	10650 3050 10650 3350
Wire Wire Line
	9250 4450 9250 4550
Wire Wire Line
	9250 4550 9800 4550
Wire Notes Line
	8950 2850 8950 4850
Wire Notes Line
	11000 2850 11000 4850
Wire Notes Line
	8950 5050 8950 6350
Wire Notes Line
	11000 5050 11000 6350
Wire Wire Line
	4250 4000 4250 3850
Wire Wire Line
	3850 3850 4250 3850
Wire Wire Line
	4250 3350 4250 3550
$Comp
L Device:C C6
U 1 1
P 6400 2050
F 0 "C6" H 6515 2096 50  0000 L CNN
F 1 "47pF" H 6515 2005 50  0000 L CNN
F 2 "Capacitor_SMD:C_0603_1608Metric_Pad1.05x0.95mm_HandSolder" H 6438 1900 50  0001 C CNN
F 3 "~" H 6400 2050 50  0001 C CNN
	1    6400 2050
	1    0    0    -1  
$EndComp
$Comp
L Device:C C5
U 1 1
P 6000 2050
F 0 "C5" H 6115 2096 50  0000 L CNN
F 1 "47pF" H 6115 2005 50  0000 L CNN
F 2 "Capacitor_SMD:C_0603_1608Metric_Pad1.05x0.95mm_HandSolder" H 6038 1900 50  0001 C CNN
F 3 "~" H 6000 2050 50  0001 C CNN
	1    6000 2050
	1    0    0    -1  
$EndComp
Wire Wire Line
	6000 1600 6000 1900
Wire Wire Line
	6400 1700 6400 1900
$Comp
L vo2_test_fixture:DRV78871 U2
U 1 1
P 3900 5450
F 0 "U2" H 3900 5750 50  0000 C CNN
F 1 "DRV78871" H 3900 5150 50  0000 C CNN
F 2 "vo2_test_fixture:DRV7881" H 4150 5250 50  0001 C CNN
F 3 "" H 4150 5250 50  0001 C CNN
	1    3900 5450
	1    0    0    -1  
$EndComp
$Comp
L power:+15V #PWR08
U 1 1
P 3400 5500
F 0 "#PWR08" H 3400 5350 50  0001 C CNN
F 1 "+15V" H 3400 5650 50  0000 C CNN
F 2 "" H 3400 5500 50  0001 C CNN
F 3 "" H 3400 5500 50  0001 C CNN
	1    3400 5500
	0    -1   -1   0   
$EndComp
Wire Wire Line
	3400 5500 3500 5500
$Comp
L power:GND #PWR07
U 1 1
P 3100 5750
F 0 "#PWR07" H 3100 5500 50  0001 C CNN
F 1 "GND" H 3105 5577 50  0000 C CNN
F 2 "" H 3100 5750 50  0001 C CNN
F 3 "" H 3100 5750 50  0001 C CNN
	1    3100 5750
	1    0    0    -1  
$EndComp
Wire Wire Line
	3100 5750 3100 5600
Wire Wire Line
	3100 5600 3500 5600
Wire Wire Line
	3500 5400 3100 5400
Wire Wire Line
	3100 5400 3100 5600
Connection ~ 3100 5600
Text Label 3100 5300 0    50   ~ 0
PWM_HEAT
Wire Wire Line
	3100 5300 3500 5300
Text Label 4800 5400 2    50   ~ 0
HEAT_LOW
Text Label 4800 5300 2    50   ~ 0
HEAT_SENSE
$Comp
L vo2_test_fixture:VO2_SPRING_PINS J3
U 1 1
P 10200 5700
F 0 "J3" H 10200 6000 50  0000 C CNN
F 1 "VO2_SPRING_PINS" H 10200 5350 50  0000 C CNN
F 2 "vo2_test_fixture:SPRING_PINS" H 10200 5700 50  0001 C CNN
F 3 "" H 10200 5700 50  0001 C CNN
	1    10200 5700
	1    0    0    -1  
$EndComp
$Comp
L Jumper:SolderJumper_2_Open JP1
U 1 1
P 9550 5550
F 0 "JP1" H 9550 5650 50  0000 C CNN
F 1 "SolderJumper_2_Open" H 9500 5450 50  0000 C CNN
F 2 "Jumper:SolderJumper-2_P1.3mm_Open_RoundedPad1.0x1.5mm" H 9550 5550 50  0001 C CNN
F 3 "~" H 9550 5550 50  0001 C CNN
	1    9550 5550
	1    0    0    -1  
$EndComp
$Comp
L Jumper:SolderJumper_2_Open JP2
U 1 1
P 9550 5850
F 0 "JP2" H 9550 5950 50  0000 C CNN
F 1 "SolderJumper_2_Open" H 9500 5750 50  0000 C CNN
F 2 "Jumper:SolderJumper-2_P1.3mm_Open_RoundedPad1.0x1.5mm" H 9550 5850 50  0001 C CNN
F 3 "~" H 9550 5850 50  0001 C CNN
	1    9550 5850
	1    0    0    -1  
$EndComp
Wire Wire Line
	9700 5850 9850 5850
Wire Wire Line
	9700 5550 9850 5550
Text Label 9000 5550 0    50   ~ 0
HEAT_OUT1
Text Label 10600 5550 0    50   ~ 0
HEAT_LOW
Wire Wire Line
	10950 5550 10950 5850
Wire Wire Line
	10550 5550 10950 5550
Wire Wire Line
	10550 5850 10950 5850
Wire Wire Line
	9000 5850 9400 5850
Wire Wire Line
	9000 5550 9400 5550
Wire Wire Line
	4350 5300 4800 5300
Wire Wire Line
	4350 5400 4800 5400
Wire Wire Line
	3000 1600 3500 1600
Wire Wire Line
	3000 1800 3500 1800
Wire Wire Line
	850  1600 1350 1600
Wire Wire Line
	850  1800 1350 1800
Text Label 9000 5850 0    50   ~ 0
HEAT_OUT2
$Comp
L Device:D_Schottky D7
U 1 1
P 6100 1400
F 0 "D7" H 6150 1200 50  0000 C CNN
F 1 "D_Schottky" H 6150 1300 50  0000 C CNN
F 2 "Diode_SMD:D_0603_1608Metric" H 6100 1400 50  0001 C CNN
F 3 "~" H 6100 1400 50  0001 C CNN
	1    6100 1400
	-1   0    0    1   
$EndComp
Wire Wire Line
	5750 1400 5950 1400
$Comp
L power:+15V #PWR031
U 1 1
P 5750 1000
F 0 "#PWR031" H 5750 850 50  0001 C CNN
F 1 "+15V" H 5750 1150 50  0000 C CNN
F 2 "" H 5750 1000 50  0001 C CNN
F 3 "" H 5750 1000 50  0001 C CNN
	1    5750 1000
	1    0    0    -1  
$EndComp
$Comp
L Device:D_Schottky D8
U 1 1
P 6100 1100
F 0 "D8" H 6150 900 50  0000 C CNN
F 1 "D_Schottky" H 6150 1000 50  0000 C CNN
F 2 "Diode_SMD:D_0603_1608Metric" H 6100 1100 50  0001 C CNN
F 3 "~" H 6100 1100 50  0001 C CNN
	1    6100 1100
	-1   0    0    1   
$EndComp
Text Label 6750 1250 2    50   ~ 0
POWER_SRC
Wire Wire Line
	6750 1250 6300 1250
Wire Wire Line
	6300 1250 6300 1400
Wire Wire Line
	6300 1400 6250 1400
Wire Wire Line
	6250 1100 6300 1100
Wire Wire Line
	6300 1100 6300 1250
Connection ~ 6300 1250
Wire Wire Line
	5950 1100 5750 1100
Wire Wire Line
	5750 1100 5750 1000
Text Label 9100 1850 0    50   ~ 0
POWER_SRC
$EndSCHEMATC
